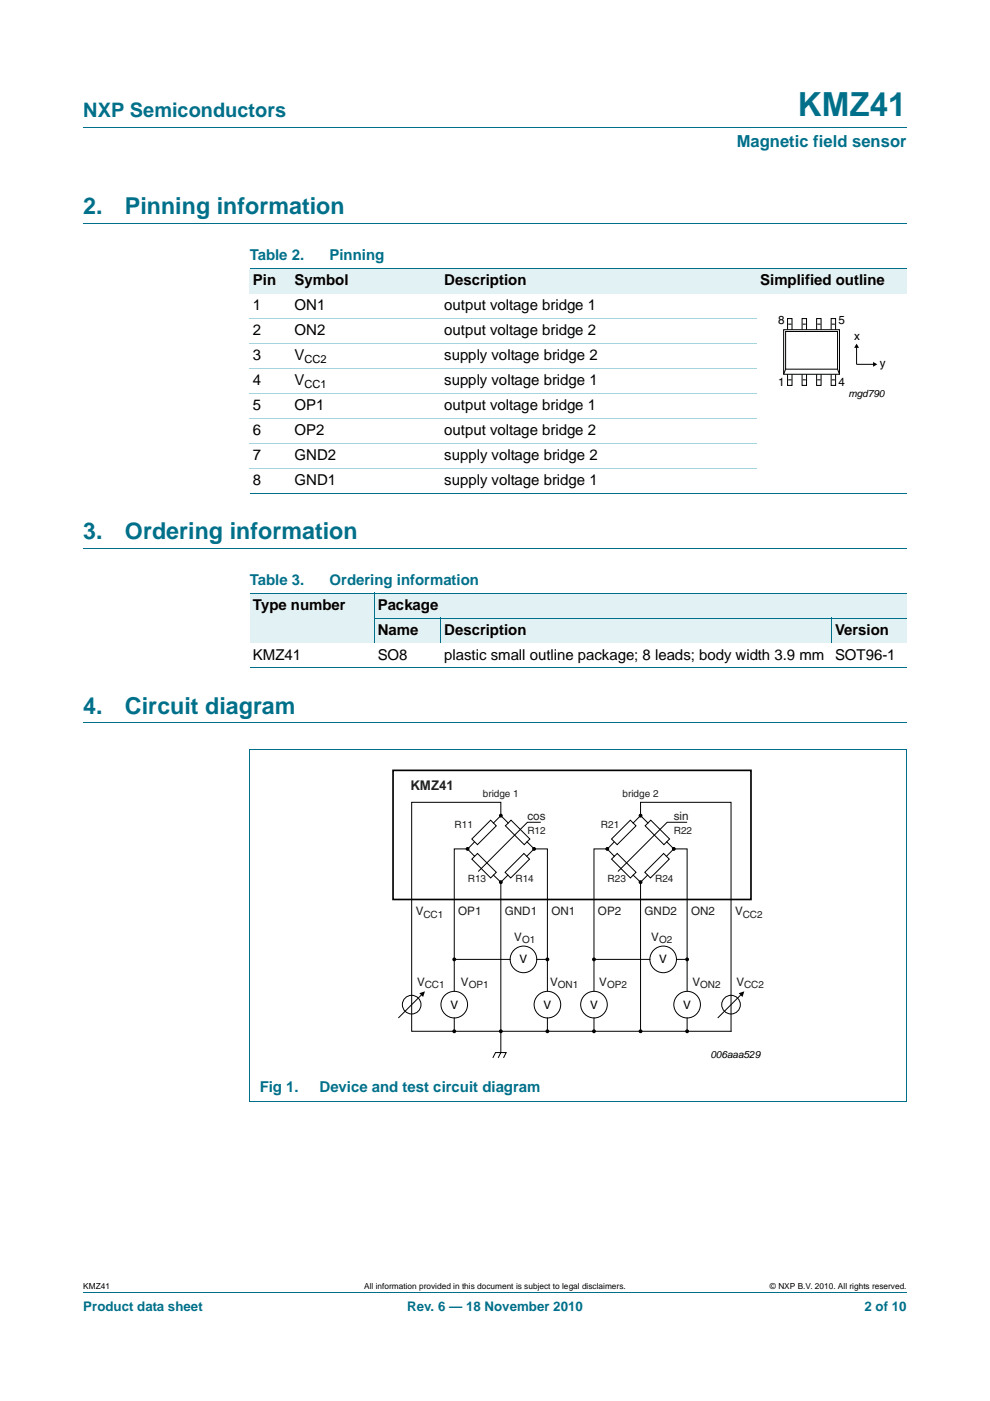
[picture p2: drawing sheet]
<svg xmlns="http://www.w3.org/2000/svg" width="210mm" height="297mm" viewBox="0 0 210 297" stroke-linecap="round" stroke-linejoin="round" font-family="sans-serif">
<path d="M17.7 27h174.6M17.7 47.4h174.6M17.7 116.2h174.6M17.7 153.3h174.6M17.7 273.9h174.6" fill="none" stroke="#00708a" stroke-width=".21"/>
<g fill="#e2f1f4">
<path d="M53 57h8.8v5.3h-8.8z"/>
<path d="M61.8 57h31.7v5.3h-31.7z"/>
<path d="M93.5 57h61.8v5.3h-61.8z"/>
<path d="M155.3 57h37v5.3h-37z"/>
</g>
<path d="M53 57h139.3M53 104.6h139.3" fill="none" stroke="#00708a" stroke-width=".21"/>
<path d="M53 67.5h107.5M53 72.8h107.5M53 78.1h107.5M53 83.4h107.5M53 88.7h107.5M53 94h107.5M53 99.3h107.5" fill="none" stroke="#a5d5dc" stroke-width=".21"/>
<g fill="none" stroke="#000" stroke-width=".21">
<path d="M166.2 69.9h11.9v9.5h-11.9zM166.6 70.3h11v8h-11zM166.6 78.3l-.4 1.1M167 69.9v-2.4h1v2.4M167 79.4v2.3h1v-2.3M167.2 68.7h.6M170.1 69.9v-2.4h1v2.4M170.1 79.4v2.3h1v-2.3M170.3 68.7h.6M173.2 69.9v-2.4h1v2.4M173.2 79.4v2.3h1v-2.3M173.4 68.7h.6"/>
<path d="M176.3 69.9v-2.4h.9v2.4M176.3 79.4v2.3h.9v-2.3M176.4 68.7h.7M177.6 78.3l.5 1.1M181.7 73.2v4h4M167.2 80.5h.6M170.3 80.5h.6M173.4 80.5h.6M176.4 80.5h.7"/>
</g>
<path d="M181.7 72.9l.5 .8h-1zM185.2 76.7l.9 .5-.9 .6z" fill="#000"/>
<g fill="#e2f1f4">
<path d="M53 125.8h26.4v10.5h-26.4z"/>
<path d="M79.4 125.8h112.9v5.2h-112.9z"/>
<path d="M79.4 131h14.1v5.3h-14.1z"/>
<path d="M93.5 131h82.9v5.3h-82.9z"/>
<path d="M176.4 131h15.9v5.3h-15.9z"/>
</g>
<path d="M53 125.8h139.3M79.4 131h112.9M79.4 125.7v10.6M93.5 131v5.3M176.4 131v5.3M52.9 158.9h139.4M53 141.6h139.3M53 159v74.6M192.3 159v74.6h-139.4" fill="none" stroke="#00708a" stroke-width=".21"/>
<g fill="none" stroke="#000" stroke-width=".21">
<path d="M99.2 180h-2.9v30.2M100.1 177.9l4-4 1.2 1.2-4 4zM100.7 178.5l-1.5 1.5 1.5 1.5M106.2 172.9v-2.8h-18.9v48.6h67.8v-48.6h-19.2v2.8M107.8 174.5l-1.6-1.6-1.5 1.6M108.4 173.9l4 4-1.2 1.2-4-4zM111.8 178.5l1.5 1.5-1.6 1.6M113.3 180h2.8v30.2M114.7 174.3h-2.8l-10.5 10.5M128.8 180h-2.8v30.2M129.7 177.9l4-4 1.2 1.2-4 4zM130.3 178.5l-1.5 1.5 1.5 1.5"/>
<path d="M137.4 174.5l-1.5-1.6-1.6 1.6M138 173.9l4 4-1.2 1.2-4-4zM141.4 178.5l1.5 1.5-1.5 1.6M142.9 180h2.8v30.2M145.7 174.3h-4.2l-10.4 10.5M101.3 181l4 3.9-1.2 1.2-4-4zM104.7 185.5l1.5 1.5 1.5-1.5M106.2 187v36.2l-.5 1.1M107.1 184.9l4-3.9 1.2 1.2-4 3.9zM130.9 181l4 3.9-1.2 1.2-4-4zM134.3 185.5l1.6 1.5 1.5-1.5M135.9 187v31.7"/>
<path d="M136.8 184.9l4-3.9 1.2 1.2-4 3.9zM89.6 210.7l-5.1 5.1M96.3 203.4h11.9M96.3 215.8v2.9M113.8 203.4h2.3M116.1 215.8v2.9M126 203.4h11.8M126 215.8v2.9M143.5 203.4h2.2M145.7 215.8v2.9M157.3 210.7l-5.1 5.1M104.5 224.3l.6-1.1h2.3l-.6 1.1"/>
<circle cx="87.3" cy="213" r="1.98"/>
<circle cx="96.4" cy="213" r="2.81"/>
<circle cx="111" cy="203.4" r="2.81"/>
<circle cx="116.1" cy="213" r="2.81"/>
<circle cx="126" cy="213" r="2.81"/>
<circle cx="140.7" cy="203.4" r="2.81"/>
<circle cx="145.7" cy="213" r="2.81"/>
<circle cx="155.1" cy="213" r="1.98"/>
</g>
<path d="M88.9 210.6l1.2-.4-.4 1.2zM156.7 210.6l1.2-.4-.4 1.2z" fill="#000"/>
<g fill="#000" stroke="#000" stroke-width=".25">
<circle cx="99.2" cy="180" r=".28"/>
<circle cx="106.2" cy="172.9" r=".28"/>
<circle cx="113.3" cy="180" r=".28"/>
<circle cx="128.8" cy="180" r=".28"/>
<circle cx="135.9" cy="172.9" r=".28"/>
<circle cx="142.9" cy="180" r=".28"/>
<circle cx="106.2" cy="187" r=".28"/>
<circle cx="135.9" cy="187" r=".28"/>
<circle cx="96.3" cy="218.7" r=".28"/>
<circle cx="96.3" cy="203.4" r=".28"/>
<circle cx="106.2" cy="218.7" r=".28"/>
<circle cx="116.1" cy="218.7" r=".28"/>
<circle cx="116.1" cy="203.4" r=".28"/>
<circle cx="126" cy="218.7" r=".28"/>
<circle cx="126" cy="203.4" r=".28"/>
<circle cx="135.9" cy="218.7" r=".28"/>
<circle cx="145.7" cy="218.7" r=".28"/>
<circle cx="145.7" cy="203.4" r=".28"/>
</g>
<path d="M83.4 163.3h75.9v27.4h-75.9z" fill="none" stroke="#000" stroke-width=".35"/>
<text font-size="7" fill="#00708a" x="169.2" y="24.6">KMZ41</text>
<g font-size="4.9" fill="#00708a">
<text x="17.7" y="45.4">2.</text>
<text x="26.5" y="45.4">Pinning information</text>
<text x="17.7" y="114.2">3.</text>
<text x="26.5" y="114.2">Ordering information</text>
<text x="17.7" y="151.3">4.</text>
<text x="26.5" y="151.3">Circuit diagram</text>
</g>
<text font-size="4.2" fill="#00708a" x="17.7" y="24.9">NXP Semiconductors</text>
<text font-size="3.5" fill="#00708a" x="156.3" y="31.1">Magnetic field sensor</text>
<g font-size="3.2" fill="#00708a">
<text x="53" y="55.2">Table 2.</text>
<text x="69.9" y="55.2">Pinning</text>
<text x="53" y="124">Table 3.</text>
<text x="69.9" y="124">Ordering information</text>
<text x="55.1" y="231.5">Fig 1.</text>
<text x="67.8" y="231.5">Device and test circuit diagram</text>
</g>
<g font-size="3.2">
<text x="53.7" y="65.8">1</text>
<text x="53.7" y="60.5">Pin</text>
<text x="62.5" y="65.8">ON1</text>
<text x="62.5" y="60.5">Symbol</text>
<text x="94.2" y="65.8">output voltage bridge 1</text>
<text x="94.2" y="60.5">Description</text>
<text x="161.2" y="60.5">Simplified outline</text>
<text x="53.7" y="71.1">2</text>
<text x="62.5" y="71.1">ON2</text>
<text x="94.2" y="71.1">output voltage bridge 2</text>
<text x="53.7" y="76.4">3</text>
<text x="62.5" y="76.4">V</text>
<text x="94.2" y="76.4">supply voltage bridge 2</text>
<text x="53.7" y="81.7">4</text>
<text x="62.5" y="81.7">V</text>
<text x="94.2" y="81.7">supply voltage bridge 1</text>
<text x="53.7" y="87">5</text>
<text x="62.5" y="87">OP1</text>
<text x="94.2" y="87">output voltage bridge 1</text>
<text x="53.7" y="92.2">6</text>
<text x="62.5" y="92.2">OP2</text>
<text x="94.2" y="92.2">output voltage bridge 2</text>
<text x="53.7" y="97.5">7</text>
<text x="62.5" y="97.5">GND2</text>
<text x="94.2" y="97.5">supply voltage bridge 2</text>
<text x="53.7" y="102.8">8</text>
<text x="62.5" y="102.8">GND1</text>
<text x="94.2" y="102.8">supply voltage bridge 1</text>
<text x="53.7" y="129.3">Type number</text>
<text x="80.1" y="129.3">Package</text>
<text x="80.1" y="134.6">Name</text>
<text x="94.2" y="134.6">Description</text>
<text x="177.1" y="134.6">Version</text>
<text x="53.7" y="139.9">KMZ41</text>
<text x="80.1" y="139.9">SO8</text>
<text x="94.2" y="139.9">plastic small outline package; 8 leads; body width 3.9 mm</text>
<text x="177.1" y="139.9">SOT96-1</text>
</g>
<text font-size="2.8" fill="#231f20" x="87" y="167.6">KMZ41</text>
<g font-size="2.8" fill="#00708a">
<text x="17.7" y="277.9">Product data sheet</text>
<text x="86.4" y="277.9">Rev. 6 — 18 November 2010</text>
<text x="183.4" y="277.9">2 of 10</text>
</g>
<g font-size="2.5">
<text x="165" y="68.8">8</text>
<text x="177.8" y="68.8">5</text>
<text x="181.1" y="72.1">x</text>
<text x="186.6" y="77.8">y</text>
<text x="165" y="81.7">1</text>
<text x="177.9" y="81.7">4</text>
<text x="110.2" y="204.3">V</text>
<text x="139.8" y="204.3">V</text>
<text x="95.5" y="213.9">V</text>
<text x="115.3" y="213.9">V</text>
<text x="125.2" y="213.9">V</text>
<text x="144.9" y="213.9">V</text>
</g>
<g font-size="2.5" fill="#231f20">
<text x="111.9" y="173.8">cos</text>
<text x="142.9" y="173.8">sin</text>
<text x="88.2" y="194.1">V</text>
<text x="97.2" y="194.1">OP1</text>
<text x="107.1" y="194.1">GND1</text>
<text x="117" y="194.1">ON1</text>
<text x="126.8" y="194.1">OP2</text>
<text x="136.7" y="194.1">GND2</text>
<text x="146.6" y="194.1">ON2</text>
<text x="155.9" y="194.1">V</text>
<text x="109.1" y="199.5">V</text>
<text x="138.1" y="199.5">V</text>
<text x="88.4" y="209.1">V</text>
<text x="97.8" y="209.1">V</text>
<text x="116.7" y="209.1">V</text>
<text x="127.1" y="209.1">V</text>
<text x="146.9" y="209.1">V</text>
<text x="156.2" y="209.1">V</text>
</g>
<g font-size="2.4">
<text x="64.6" y="76.9">CC2</text>
<text x="64.6" y="82.2">CC1</text>
</g>
<g font-size="2.1">
<text x="179.9" y="84.2">mgd790</text>
<text x="150.7" y="224.3">006aaa529</text>
</g>
<g font-size="2.1" fill="#231f20">
<text x="102.4" y="169">bridge 1</text>
<text x="132" y="169">bridge 2</text>
<text x="96.4" y="175.5">R11</text>
<text x="111.9" y="176.9">R12</text>
<text x="127.5" y="175.5">R21</text>
<text x="142.9" y="176.9">R22</text>
<text x="99.2" y="187">R13</text>
<text x="109.3" y="187">R14</text>
<text x="128.9" y="187">R23</text>
<text x="139" y="187">R24</text>
<text x="89.8" y="194.6">CC1</text>
<text x="157.5" y="194.6">CC2</text>
<text x="110.7" y="200">O1</text>
<text x="139.8" y="200">O2</text>
<text x="90.1" y="209.5">CC1</text>
<text x="99.4" y="209.5">OP1</text>
<text x="118.3" y="209.5">ON1</text>
<text x="128.8" y="209.5">OP2</text>
<text x="148.5" y="209.5">ON2</text>
<text x="157.8" y="209.5">CC2</text>
</g>
<g font-size="1.8">
<text x="17.7" y="273.3">KMZ41</text>
<text x="77.3" y="273.3">All information provided in this document is subject to legal disclaimers.</text>
<text x="163.3" y="273.3">© NXP B.V. 2010. All rights reserved.</text>
</g>
</svg>
